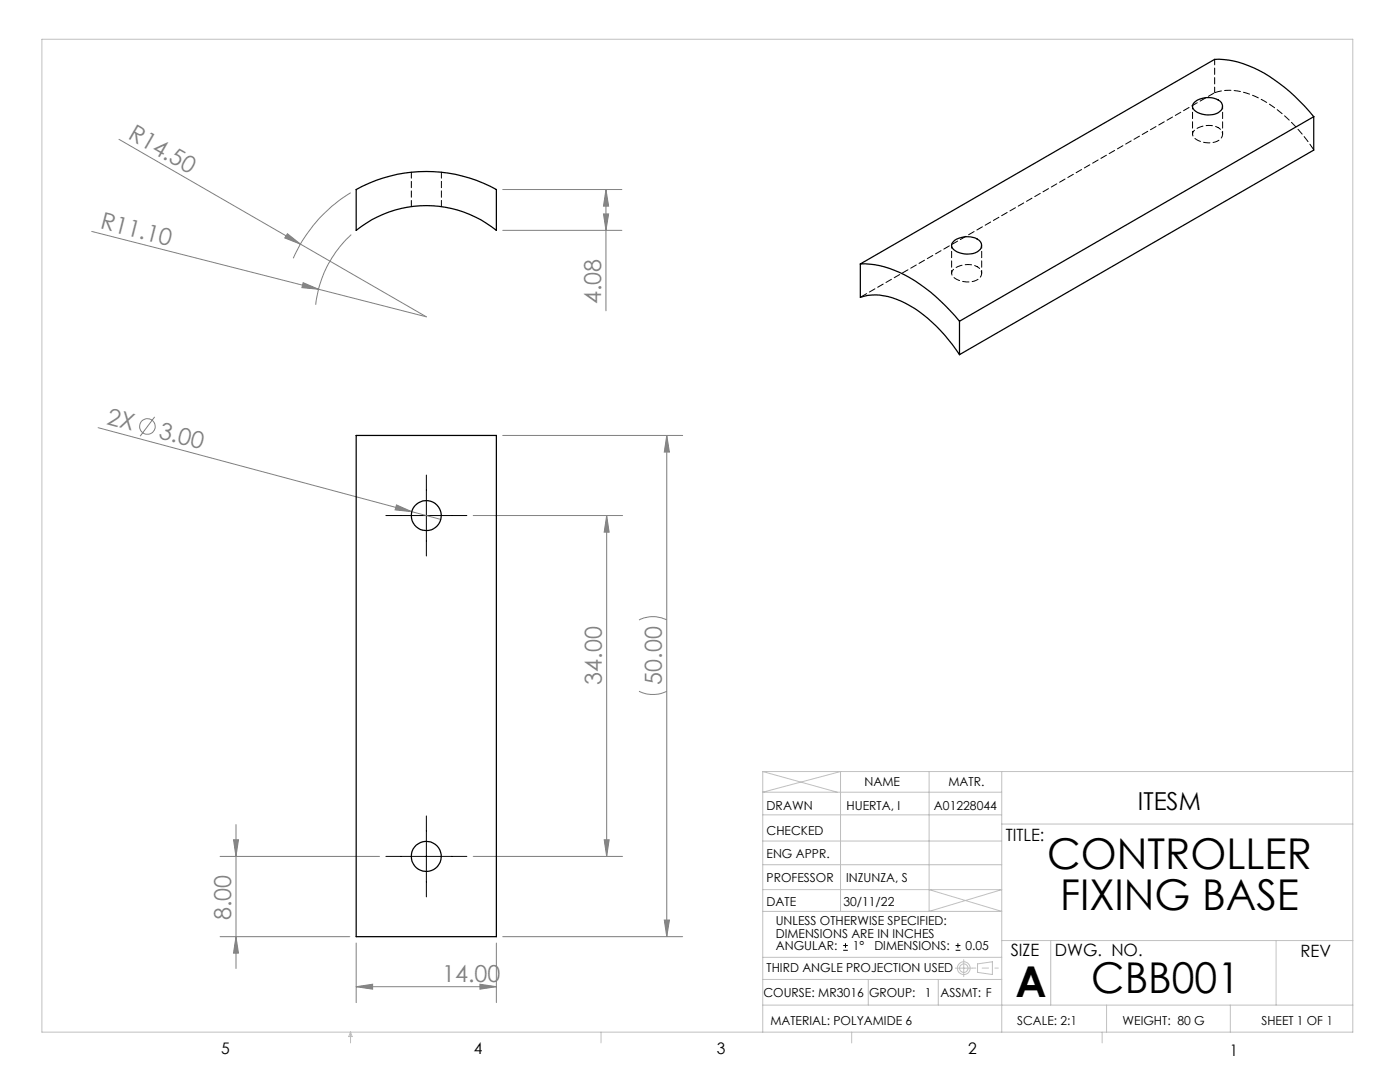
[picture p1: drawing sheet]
<svg xmlns="http://www.w3.org/2000/svg" width="279mm" height="216mm" viewBox="0 0 279 216" stroke-linecap="round" stroke-linejoin="round" font-family="sans-serif">
<g fill="none" stroke="#808080" stroke-width=".2">
<path d="M23.7 27.8l61.4 35.4-21.5-5.5M70 38.5a28.7 28.7 0 0 0-11.5 13M100.3 37.8h23.8M120.9 37.8l.6 3.3h-1.1zM120.9 37.8v24.2M18.3 46.2l45.3 11.5M57.4 46.6l2.6 2.1-3.2-1.2zM60.5 56.4l3.1 1.3-3.3-.3zM70.1 46.8a22.1 22.1 0 0 0-7.1 14M100.3 46h23.8M120.4 42.7h1.1l-.6 3.3zM19.6 85.3l62.6 16.8"/>
<path d="M30.9 83.2l-2.9 3.8M100.3 86.9h35.9M133.1 86.9v100M133.1 86.9l.5 3.3h-1zM79.1 100.8l3.1 1.3-3.4-.4zM82.2 102.1l5.8 1.5M94.4 102.9h29.8M121.1 102.9v68M121.1 102.9l.5 3.3h-1zM127.5 137.9a6.4 6.4 0 0 0 5.6 0M127.5 123.7a6.1 6.1 0 0 1 5.6 0M43.9 170.9h31.8"/>
<path d="M46.6 167.6h1l-.5 3.3zM47.1 164.5v28.8M94.4 170.9h29.8M120.6 167.6h1l-.5 3.3zM43.9 186.9h25.9M47.1 186.9l.5 3.3h-1zM71.1 196.9l3.3-.5v1zM71.1 188.2v11.9M71.1 196.9h28M95.8 196.4l3.3 .5-3.3 .5zM99.1 188.2v11.9M100.3 186.9h35.9"/>
<path d="M132.6 183.6h1l-.5 3.3z"/>
<circle cx="29.4" cy="85.1" r="1.56"/>
</g>
<path d="M85.1 94.8v16.1M77 102.9h16.2M77 170.9h16.2M85.1 162.8v16.2M168.3 189.6h.9M168.3 188.7h.9M168.7 188.2v.9M190.7 189.6h1M190.7 188.7h1M191.2 188.2v.9" fill="none" stroke="#000" stroke-width=".2"/>
<g fill="none" stroke="#c0c0c0" stroke-width=".2">
<path d="M8.4 7.8h261.6v198.2h-261.6zM152.2 154h117.8M152.2 154v52M152.2 154l14.9 4.1M185.4 154v27.9l14.5-4.4h-47.7M199.9 154v52M199.9 158.1h-47.7l15.5-4.1v27.9M152.2 167.8h47.7M152.2 162.6h47.7M152.2 172.5h47.7M185.4 177.5l14.5 4.4h-47.7M199.9 164.4h70.1"/>
<path d="M152.2 195.4h47.7M152.2 191h47.7M173.3 195.4v5.2M187.3 195.4v5.2M190.6 193.2h3.4M192.3 191.5v3.4M195.1 192.3l2.9-.4v2.6l-2.9-.5zM199.9 187.7h70.1M209.7 187.7v12.9M254.7 187.7v12.9M70 206v2.1M70 206l.3 .8h-.7z"/>
<path d="M119.9 206v2.1M152.2 200.6h117.8M170 206v2.1M220 206v2.1M220.8 200.6v5.4M245.5 200.6v5.4"/>
<circle cx="192.3" cy="193.2" r="1.28"/>
<circle cx="192.3" cy="193.2" r=".84"/>
</g>
<path d="M194.1 193.2h5.1" fill="none" stroke="#c0c0c0" stroke-width=".2" stroke-dasharray="15.2 1.3 1.3 1.3" stroke-dashoffset="14.6"/>
<g fill="#808080">
<path d="M57.4 46.6l2.6 2.1-3.2-1.2z"/>
<path d="M79.1 100.8l3.1 1.3-3.4-.4z"/>
<path d="M60.5 56.4l3.1 1.3-3.3-.3z"/>
<path d="M71.1 196.9l3.3-.5v1zM95.8 196.4l3.3 .5-3.3 .5z"/>
<path d="M120.4 42.7h1.1l-.6 3.3zM120.9 37.8l.6 3.3h-1.1z"/>
<path d="M133.1 86.9l.5 3.3h-1zM132.6 183.6h1l-.5 3.3zM121.1 102.9l.5 3.3h-1zM120.6 167.6h1l-.5 3.3zM46.6 167.6h1l-.5 3.3zM47.1 186.9l.5 3.3h-1z"/>
</g>
<g fill="none" stroke="#000" stroke-width=".25">
<path d="M71.1 37.8a29 29 0 0 1 28 0v8.2a22.3 22.3 0 0 0-28 0zM238.4 20.4a4.2 4.2 0 0 1 5.4 .1 1.47 1.47 0 0 1-1.1 2.2 4.4 4.4 0 0 1-4.5-1 .94 .94 0 0 1 .2-1.3zM262.2 23.3a33.2 33.2 0 0 0-14-10.6l-3-.7-2.8-.1-70.7 40.8M262.2 23.3l-70.7 40.8M262.2 23.3v6.7l-70.7 40.8M171.7 52.7v6.6a12.1 12.1 0 0 1 9.9 1.7 30.6 30.6 0 0 1 9.9 9.8M171.7 52.7a20.2 20.2 0 0 1 13 4.8l2 1.6 2 1.9 2.8 3.1M190.3 48.2a4.2 4.2 0 0 1 5.4 .1 1.47 1.47 0 0 1-1.1 2.1 4.4 4.4 0 0 1-4.5-.9 .94 .94 0 0 1 .2-1.3zM191.5 64.1v6.7M71.1 86.9h28v100h-28z"/>
<circle cx="85.1" cy="102.9" r="2.99"/>
<circle cx="85.1" cy="170.9" r="3"/>
</g>
<path d="M82.1 34.3v6.9M88.1 41.2v-6.8" fill="none" stroke="#000" stroke-width=".2" stroke-dasharray="1.3 .6" stroke-dashoffset=".1"/>
<path d="M238 21.2v5.6M243.1 25.5a1.45 1.45 0 0 1 .9 1.4 1.45 1.45 0 0 1-1.1 1.3 4.2 4.2 0 0 1-4.8-1.1 1.35 1.35 0 0 1 1.1-1.7 4.7 4.7 0 0 1 3.9 .1M244 26.8v-5.6M189.9 49v5.5M195 53.2a1.45 1.45 0 0 1 .9 1.5 1.45 1.45 0 0 1-1.1 1.3 4.2 4.2 0 0 1-4.8-1.1 1.35 1.35 0 0 1 1.2-1.7 4.7 4.7 0 0 1 3.8 0M195.9 54.5v-5.5" fill="none" stroke="#000" stroke-width=".2" stroke-dasharray="1.3 .6" stroke-dashoffset=".7"/>
<path d="M171.7 59.3l70.7-40.8" fill="none" stroke="#000" stroke-width=".2" stroke-dasharray="1.3 .6" stroke-dashoffset="-.2"/>
<path d="M242.4 11.8v6.7" fill="none" stroke="#000" stroke-width=".2" stroke-dasharray="1.3 .6" stroke-dashoffset=".2"/>
<path d="M242.4 18.5a12 12 0 0 1 9.9 1.7 31 31 0 0 1 9.9 9.7" fill="none" stroke="#000" stroke-width=".2" stroke-dasharray="1.3 .6" stroke-dashoffset="-.1"/>
<g font-size="8.5">
<text x="209" y="173.5">CONTROLLER</text>
<text x="211.6" y="181.6">FIXING BASE</text>
<text x="202.7" y="198.8">A</text>
<text x="217.8" y="198.1">CBB001</text>
</g>
<text font-size="4.9" x="227.1" y="161.7">ITESM</text>
<g font-size="4.7" fill="#808080">
<text x="25.4" y="27.6" transform="rotate(30 25.4 27.6)">R14.50</text>
<text x="19.8" y="45.5" transform="rotate(14 19.8 45.5)">R11.10</text>
<text x="119.9" y="60.7" transform="rotate(-90 119.9 60.7)">4.08</text>
<text x="21.1" y="84.6" transform="rotate(15 21.1 84.6)">2X</text>
<text x="31.5" y="87.4" transform="rotate(15 31.5 87.4)">3.00</text>
<text x="120.1" y="136.6" transform="rotate(-90 120.1 136.6)">34.00</text>
<text x="132.1" y="136.6" transform="rotate(-90 132.1 136.6)">50.00</text>
<text x="46.1" y="183.6" transform="rotate(-90 46.1 183.6)">8.00</text>
<text x="88.2" y="195.9">14.00</text>
</g>
<g font-size="3.4">
<text x="200.7" y="167.9">TITLE:</text>
<text x="201.7" y="190.8">SIZE</text>
<text x="210.5" y="190.8">DWG. NO.</text>
<text x="259.5" y="190.9">REV</text>
</g>
<g font-size="3.2">
<text x="44.2" y="210.4">5</text>
<text x="94.6" y="210.3">4</text>
<text x="143.1" y="210.4">3</text>
<text x="193.2" y="210.3">2</text>
<text x="245.4" y="210.6">1</text>
</g>
<g font-size="2.5">
<text x="153" y="161.7">DRAWN</text>
<text x="168.9" y="161.7">HUERTA, I</text>
<text x="172.5" y="156.8">NAME</text>
<text x="186.4" y="161.7">A01228044</text>
<text x="189.3" y="156.8">MATR.</text>
<text x="153" y="166.6">CHECKED</text>
<text x="153" y="171.3">ENG APPR.</text>
<text x="153" y="176">PROFESSOR</text>
<text x="168.9" y="176">INZUNZA, S</text>
<text x="153" y="180.7">DATE</text>
<text x="154.8" y="184.6">UNLESS OTHERWISE SPECIFIED:</text>
<text x="168.3" y="180.7">30/11/22</text>
<text x="154.8" y="187.1">DIMENSIONS ARE IN INCHES</text>
<text x="154.8" y="189.6">ANGULAR:</text>
<text x="170.2" y="189.6">1°</text>
<text x="174.5" y="189.6">DIMENSIONS:</text>
<text x="192.7" y="189.6">0.05</text>
<text x="153" y="194">THIRD ANGLE PROJECTION USED</text>
<text x="152.4" y="198.9">COURSE: MR3016</text>
<text x="173.4" y="198.9">GROUP:</text>
<text x="184.6" y="198.9">1</text>
<text x="187.7" y="198.9">ASSMT: F</text>
<text x="153.7" y="204.5">MATERIAL: POLYAMIDE 6</text>
<text x="203" y="204.5">SCALE: 2:1</text>
<text x="224" y="204.5">WEIGHT: 80 G</text>
<text x="251.8" y="204.5">SHEET 1 OF 1</text>
</g>
</svg>
